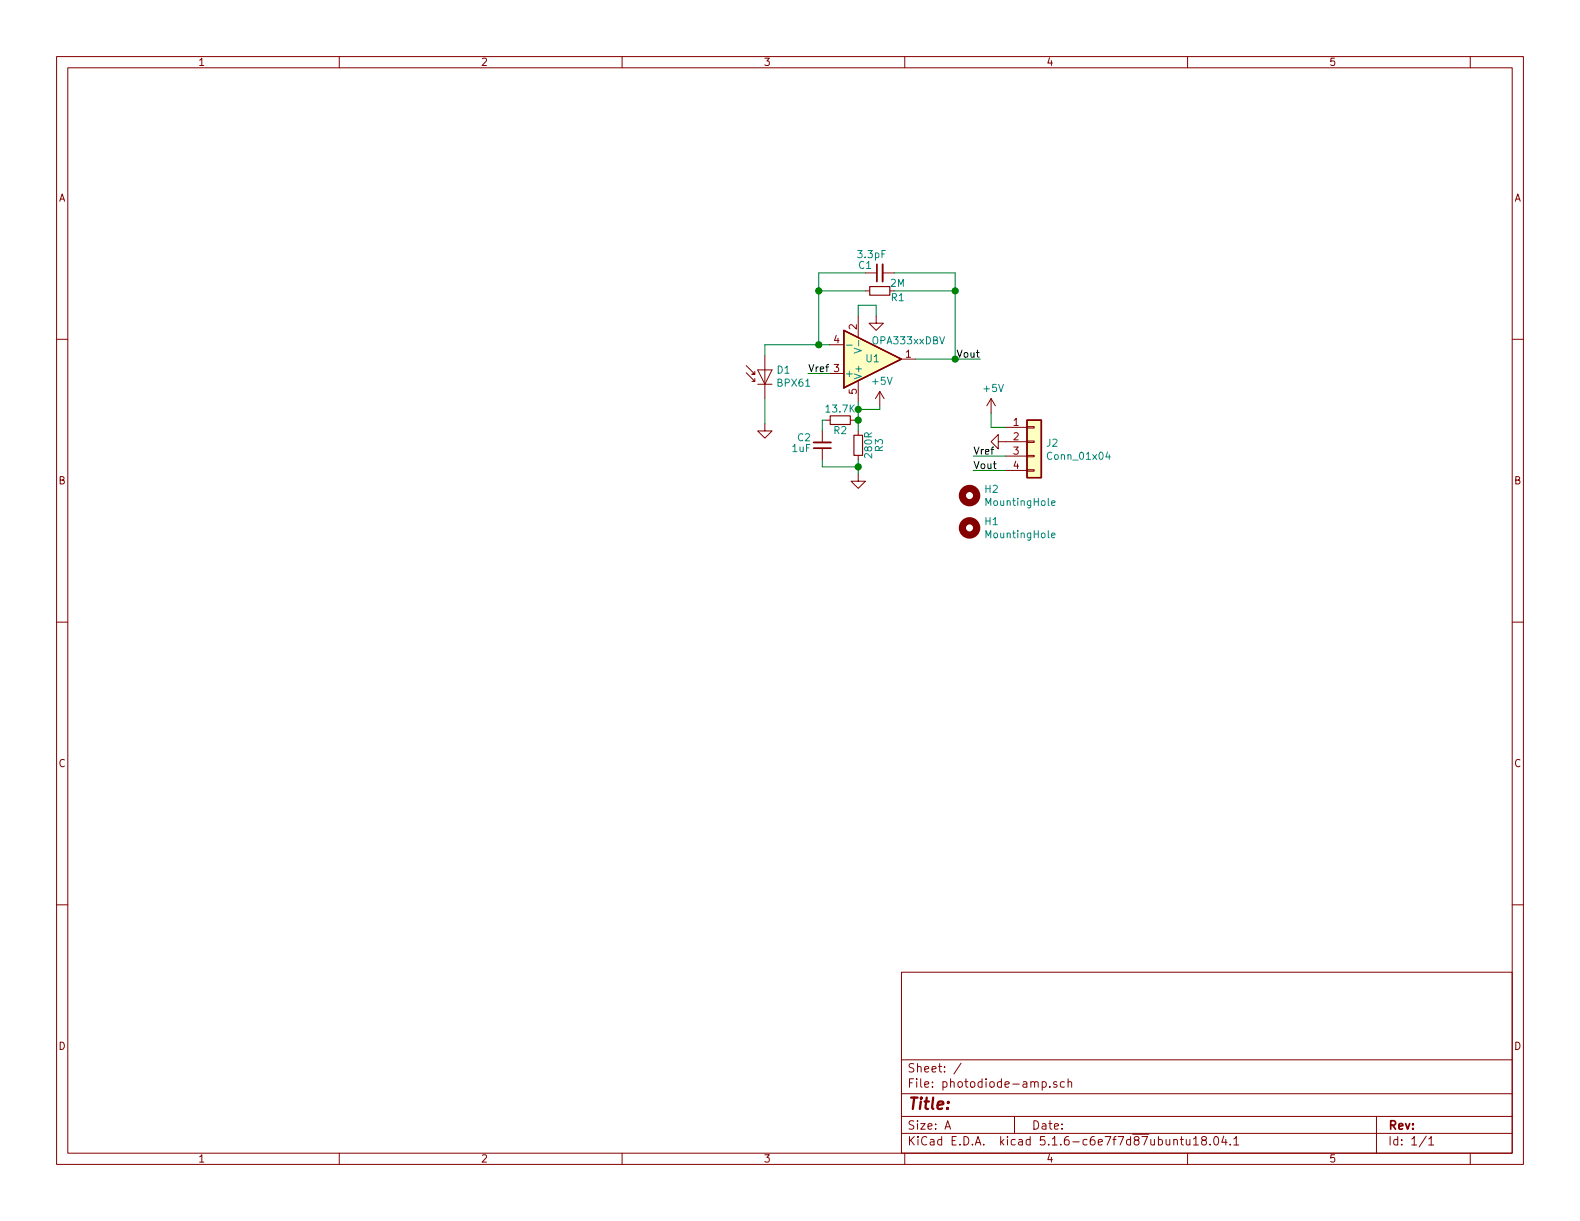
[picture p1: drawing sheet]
EESchema Schematic File Version 4
EELAYER 30 0
EELAYER END
$Descr A 11000 8500
encoding utf-8
Sheet 1 1
Title ""
Date ""
Rev ""
Comp ""
Comment1 ""
Comment2 ""
Comment3 ""
Comment4 ""
$EndDescr
$Comp
L Device:R_Small R3
U 1 1
P 5975 3100
F 0 "R3" V 5825 3100 50  0000 C CNN
F 1 "280R" V 5900 3100 50  0000 C CNN
F 2 "Resistor_SMD:R_0603_1608Metric" H 5975 3100 50  0001 C CNN
F 3 "~" H 5975 3100 50  0001 C CNN
	1    5975 3100
	-1   0    0    1   
$EndComp
$Comp
L Mechanical:MountingHole H1
U 1 1
P 6750 3675
F 0 "H1" H 6850 3721 50  0000 L CNN
F 1 "MountingHole" H 6850 3630 50  0000 L CNN
F 2 "MountingHole:MountingHole_2.7mm_M2.5" H 6750 3675 50  0001 C CNN
F 3 "~" H 6750 3675 50  0001 C CNN
	1    6750 3675
	1    0    0    -1  
$EndComp
$Comp
L Mechanical:MountingHole H2
U 1 1
P 6750 3450
F 0 "H2" H 6850 3496 50  0000 L CNN
F 1 "MountingHole" H 6850 3405 50  0000 L CNN
F 2 "MountingHole:MountingHole_2.7mm_M2.5" H 6750 3450 50  0001 C CNN
F 3 "~" H 6750 3450 50  0001 C CNN
	1    6750 3450
	1    0    0    -1  
$EndComp
Wire Wire Line
	5975 3200 5975 3250
$Comp
L power:GND #PWR06
U 1 1
P 5975 3300
F 0 "#PWR06" H 5975 3050 50  0001 C CNN
F 1 "GND" H 5980 3127 50  0001 C CNN
F 2 "" H 5975 3300 50  0001 C CNN
F 3 "" H 5975 3300 50  0001 C CNN
	1    5975 3300
	1    0    0    -1  
$EndComp
Wire Wire Line
	6900 2875 6900 2975
$Comp
L power:GND #PWR07
U 1 1
P 7000 3075
F 0 "#PWR07" H 7000 2825 50  0001 C CNN
F 1 "GND" H 7005 2902 50  0001 C CNN
F 2 "" H 7000 3075 50  0001 C CNN
F 3 "" H 7000 3075 50  0001 C CNN
	1    7000 3075
	0    1    1    0   
$EndComp
Wire Wire Line
	7000 3275 6775 3275
Wire Wire Line
	6900 2975 7000 2975
$Comp
L Connector_Generic:Conn_01x04 J2
U 1 1
P 7200 3075
F 0 "J2" H 7280 3067 50  0000 L CNN
F 1 "Conn_01x04" H 7280 2976 50  0000 L CNN
F 2 "Connector_PinSocket_2.54mm:PinSocket_1x04_P2.54mm_Vertical" H 7200 3075 50  0001 C CNN
F 3 "~" H 7200 3075 50  0001 C CNN
	1    7200 3075
	1    0    0    -1  
$EndComp
Wire Wire Line
	6775 3175 7000 3175
Text Label 6775 3275 0    50   ~ 0
Vout
Text Label 6775 3175 0    50   ~ 0
Vref
Wire Wire Line
	6125 2850 6125 2825
Wire Wire Line
	5975 2850 6125 2850
Wire Wire Line
	5975 2800 5975 2850
$Comp
L Device:C_Small C2
U 1 1
P 5725 3100
F 0 "C2" H 5800 3050 50  0000 L CNN
F 1 "1uF" H 5800 3125 50  0000 L CNN
F 2 "Capacitor_SMD:C_0603_1608Metric" H 5725 3100 50  0001 C CNN
F 3 "~" H 5725 3100 50  0001 C CNN
	1    5725 3100
	-1   0    0    1   
$EndComp
$Comp
L Amplifier_Operational:OPA333xxDBV U1
U 1 1
P 6075 2500
F 0 "U1" H 6075 2500 50  0000 C CNN
F 1 "OPA333xxDBV" H 6325 2375 50  0000 C CNN
F 2 "Package_TO_SOT_SMD:SOT-23-5" H 5975 2300 50  0001 L CNN
F 3 "http://www.ti.com/lit/ds/symlink/opa333.pdf" H 6075 2700 50  0001 C CNN
	1    6075 2500
	1    0    0    1   
$EndComp
$Comp
L Device:R_Small R2
U 1 1
P 5850 2925
F 0 "R2" V 5775 2925 50  0000 C CNN
F 1 "13.7K" V 5925 2925 50  0000 C CNN
F 2 "Resistor_SMD:R_0603_1608Metric" H 5850 2925 50  0001 C CNN
F 3 "~" H 5850 2925 50  0001 C CNN
	1    5850 2925
	0    -1   -1   0   
$EndComp
$Comp
L Device:C_Small C1
U 1 1
P 6125 1900
F 0 "C1" V 6175 1950 50  0000 L CNN
F 1 "3.3pF" V 6250 1850 50  0000 L CNN
F 2 "Capacitor_SMD:C_0603_1608Metric" H 6125 1900 50  0001 C CNN
F 3 "~" H 6125 1900 50  0001 C CNN
	1    6125 1900
	0    -1   -1   0   
$EndComp
$Comp
L power:GND #PWR0101
U 1 1
P 6100 2200
F 0 "#PWR0101" H 6100 1950 50  0001 C CNN
F 1 "GND" H 6105 2027 50  0001 C CNN
F 2 "" H 6100 2200 50  0001 C CNN
F 3 "" H 6100 2200 50  0001 C CNN
	1    6100 2200
	1    0    0    -1  
$EndComp
Wire Wire Line
	6100 2200 6100 2125
Wire Wire Line
	6100 2125 5975 2125
Wire Wire Line
	5975 2125 5975 2200
$Comp
L Device:R_Small R1
U 1 1
P 6125 2025
F 0 "R1" V 6075 1900 50  0000 C CNN
F 1 "2M" V 6175 1900 50  0000 C CNN
F 2 "Resistor_SMD:R_0603_1608Metric" H 6125 2025 50  0001 C CNN
F 3 "~" H 6125 2025 50  0001 C CNN
	1    6125 2025
	0    -1   -1   0   
$EndComp
$Comp
L power:GND #PWR0102
U 1 1
P 5325 2950
F 0 "#PWR0102" H 5325 2700 50  0001 C CNN
F 1 "GND" H 5330 2777 50  0001 C CNN
F 2 "" H 5325 2950 50  0001 C CNN
F 3 "" H 5325 2950 50  0001 C CNN
	1    5325 2950
	1    0    0    -1  
$EndComp
Wire Wire Line
	6375 2500 6650 2500
Wire Wire Line
	6650 2500 6650 2025
Wire Wire Line
	6650 2025 6225 2025
Connection ~ 6650 2500
Wire Wire Line
	6025 2025 5700 2025
Wire Wire Line
	5700 2025 5700 2400
Wire Wire Line
	5700 2400 5775 2400
Wire Wire Line
	5700 2400 5325 2400
Wire Wire Line
	5325 2400 5325 2475
Connection ~ 5700 2400
Wire Wire Line
	5975 2850 5975 2925
Connection ~ 5975 2850
Wire Wire Line
	5950 2925 5975 2925
Connection ~ 5975 2925
Wire Wire Line
	5975 2925 5975 3000
Wire Wire Line
	5750 2925 5725 2925
Wire Wire Line
	5725 2925 5725 3000
Wire Wire Line
	5725 3200 5725 3250
Wire Wire Line
	5725 3250 5975 3250
Connection ~ 5975 3250
Wire Wire Line
	5975 3250 5975 3300
Wire Wire Line
	5325 2775 5325 2950
Wire Wire Line
	5775 2600 5625 2600
Text Label 5625 2600 0    50   ~ 0
Vref
Wire Wire Line
	6225 1900 6650 1900
Wire Wire Line
	6650 1900 6650 2025
Connection ~ 6650 2025
Wire Wire Line
	6025 1900 5700 1900
Wire Wire Line
	5700 1900 5700 2025
Connection ~ 5700 2025
Text Label 6825 2500 2    50   ~ 0
Vout
Wire Wire Line
	6650 2500 6825 2500
$Comp
L power:+5V #PWR0103
U 1 1
P 6125 2825
F 0 "#PWR0103" H 6125 2675 50  0001 C CNN
F 1 "+5V" H 6140 2998 50  0000 C CNN
F 2 "" H 6125 2825 50  0001 C CNN
F 3 "" H 6125 2825 50  0001 C CNN
	1    6125 2825
	1    0    0    -1  
$EndComp
$Comp
L power:+5V #PWR0104
U 1 1
P 6900 2875
F 0 "#PWR0104" H 6900 2725 50  0001 C CNN
F 1 "+5V" H 6915 3048 50  0000 C CNN
F 2 "" H 6900 2875 50  0001 C CNN
F 3 "" H 6900 2875 50  0001 C CNN
	1    6900 2875
	1    0    0    -1  
$EndComp
$Comp
L Sensor_Optical:BPX61 D1
U 1 1
P 5325 2575
F 0 "D1" V 5321 2497 50  0000 R CNN
F 1 "BPX61" V 5230 2497 50  0000 R CNN
F 2 "Package_TO_SOT_THT:TO-5-2_Window" H 5325 2750 50  0001 C CNN
F 3 "http://www.osram-os.com/Graphics/XPic3/00101650_0.pdf" H 5275 2575 50  0001 C CNN
	1    5325 2575
	0    -1   -1   0   
$EndComp
$EndSCHEMATC
